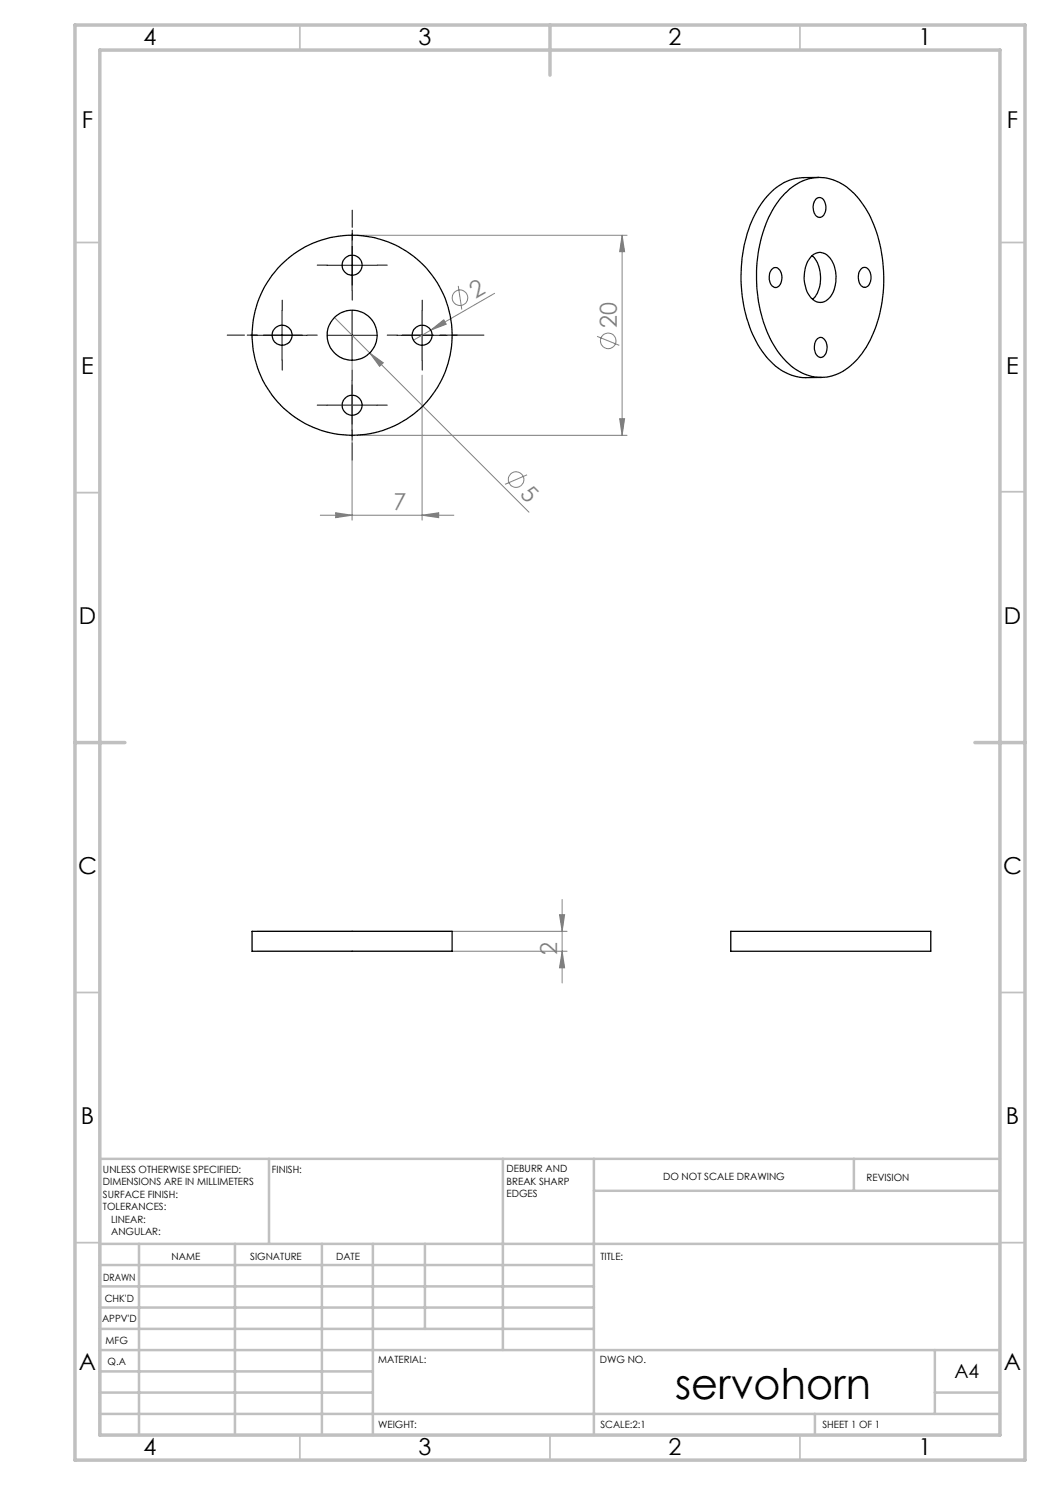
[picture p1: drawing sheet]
<svg xmlns="http://www.w3.org/2000/svg" width="210mm" height="297mm" viewBox="0 0 210 297" stroke-linecap="round" stroke-linejoin="round" font-family="sans-serif">
<g fill="none" stroke="#808080" stroke-width=".2">
<path d="M71.4 47.1h54M91.7 57.2l.7 4.7M98.9 58.7l-16.2 9.3M124.4 47.1v40M124.4 47.1l.5 3.2h-1zM66.9 63.5l7 7.1M70.4 68v36M73.9 70.6l2.8 2-.8 .7zM73.9 70.6l31.9 31.8M84.4 75v29M86.1 66l2.7-2 .5 .8zM119.4 67.3l4.5 1.8"/>
<path d="M71.4 87.1h54M105.4 95l-4.4 1.9M123.9 83.7h1l-.5 3.4zM64.1 103h26.7M67.1 102.5l3.3 .5-3.3 .5zM84.4 103l3.3-.5v1zM112.4 179.9v16.7M51.4 186.3h62M51.4 190.2h62M111.9 182.9h1l-.5 3.4zM112.4 190.2l.5 3.4h-1z"/>
<circle cx="92" cy="59.6" r="1.55"/>
<circle cx="121.6" cy="68.2" r="1.56"/>
<circle cx="103.2" cy="95.9" r="1.56"/>
</g>
<path d="M70.4 57v-15M60.4 67h-15M70.4 77v15" fill="none" stroke="#000" stroke-width=".2" stroke-dasharray="15.2 1.3 1.3 1.3" stroke-dashoffset="7.5"/>
<path d="M80.4 67h16.4" fill="none" stroke="#000" stroke-width=".2" stroke-dasharray="15.2 1.3 1.3 1.3" stroke-dashoffset="9"/>
<g fill="none" stroke="#000" stroke-width=".2" stroke-dasharray="15.2 1.3 1.3 1.3">
<path d="M65.4 53h-2M70.4 48v-2M70.4 58v2M75.4 53h2M51.4 67h-2M56.4 62v-2M56.4 72v2M61.4 67h2M70.4 76v-2M79.4 67h-2M84.4 62v-2M84.4 72v2"/>
<path d="M89.4 67h2M65.4 81h-2M70.4 86v2M75.4 81h2"/>
</g>
<path d="M65.4 53.1h10M70.4 48v10M51.4 67.1h10M56.4 62.1v9.9M65.4 67.1h10M70.4 62.1v9.9M70.4 76.1v9.9M79.4 67.1h10M84.4 62.1v9.9M65.4 81h10" fill="none" stroke="#000" stroke-width=".2"/>
<g fill="none" stroke="#c0c0c0" stroke-width=".35">
<path d="M60 5v5M160 5v5M15 48.5h5M200 48.5h5M15 98.5h5M200 98.4h5M15 198.5h5M200 198.5h5M15 248.5h5M200 248.5h5M60 287v5M110 287v5"/>
<path d="M160 287v5"/>
</g>
<g fill="none" stroke="#c0c0c0" stroke-width=".5">
<path d="M53.8 231.8v17M100.6 231.8v38.2M118.8 231.8v55.2M118.8 238.2h81.2M170.8 231.8v6.4M200 231.8h-180v55.2M20 248.8h180M20 257.3h98.8M20 253h98.8M27.8 248.8v38.2M47 248.8v38.2M64.4 248.8v38.2"/>
<path d="M74.6 248.8v38.2M85 248.8v17M20 265.8h98.8M20 261.5h98.8M20 278.5h54.6M20 274.3h54.6M20 270h180M187 278.5h13M187 270v12.8M20 282.8h180M163 282.8v4.2"/>
</g>
<path d="M15 5h190v287h-190zM20 10h180v277h-180zM110 5v10M15 148.5h10M195 148.5h10" fill="none" stroke="#c0c0c0" stroke-width=".7"/>
<g fill="#808080">
<path d="M86.1 66l2.7-2 .5 .8z"/>
<path d="M73.9 70.6l2.8 2-.8 .7z"/>
<path d="M84.4 103l3.3-.5v1zM67.1 102.5l3.3 .5-3.3 .5z"/>
<path d="M111.9 182.9h1l-.5 3.4zM112.4 190.2l.5 3.4h-1zM124.4 47.1l.5 3.2h-1zM123.9 83.7h1l-.5 3.4z"/>
</g>
<g fill="none" stroke="#000" stroke-width=".25">
<path d="M157 38.7a9.1 9.1 0 0 1 13.8 0 24.5 24.5 0 0 1 5.9 16.3 25.3 25.3 0 0 1-4.7 16.2 9.8 9.8 0 0 1-8.9 4.2 11.7 11.7 0 0 1-8.1-5.9 28.8 28.8 0 0 1-.2-28l1.2-1.7zM163.1 39.9a1.14 1.14 0 0 1 1.3-.3 1.14 1.14 0 0 1 .7 1.1 2.07 2.07 0 0 1-1.2 2.8 1.97 1.97 0 0 1-1.2-2.5zM163.8 35.5h-3.1a11.2 11.2 0 0 0-9 6.1 28.8 28.8 0 0 0-2.3 22.1 17.7 17.7 0 0 0 7.3 10.6 9.1 9.1 0 0 0 4.5 1.2h3.1M154.3 53.9a1.06 1.06 0 0 1 1.2-.3 1.06 1.06 0 0 1 .7 .9 2.38 2.38 0 0 1-.9 3 1.62 1.62 0 0 1-1.5-1.9l.2-1.1zM162.2 51.3a2.49 2.49 0 0 1 4.2 .8 6.8 6.8 0 0 1-.7 7.7 2.39 2.39 0 0 1-3.9-.8 7 7 0 0 1 .4-7.7zM162.4 51.1a6.7 6.7 0 0 1 .8 7.9l-.7 .9M172.2 53.9a1.06 1.06 0 0 1 1.1-.4 1.06 1.06 0 0 1 .7 1 2.28 2.28 0 0 1-.9 3 1.62 1.62 0 0 1-1.4-1.9l.1-1.1zM163.5 67.7a1.17 1.17 0 0 1 1.8 1.1 2.04 2.04 0 0 1-1.2 2.7 2.09 2.09 0 0 1-1.2-2.7zM50.4 186.3h40v3.9h-40zM146.2 186.3h40v3.9h-40z"/>
<circle cx="70.4" cy="53" r="2"/>
<circle cx="56.4" cy="67" r="2.01"/>
<circle cx="70.4" cy="67.1" r="20"/>
<circle cx="70.4" cy="67" r="5"/>
<circle cx="84.4" cy="67" r="2"/>
<circle cx="70.4" cy="81" r="2"/>
</g>
<text font-size="8.5" x="135" y="279.7">servohorn</text>
<g font-size="4.7">
<text x="28.7" y="9">4</text>
<text x="83.7" y="9">3</text>
<text x="133.7" y="9">2</text>
<text x="183.7" y="9">1</text>
<text x="16.4" y="25.5">F</text>
<text x="201.4" y="25.5">F</text>
<text x="16.2" y="74.7">E</text>
<text x="201.2" y="74.7">E</text>
<text x="15.8" y="124.7">D</text>
<text x="200.8" y="124.7">D</text>
<text x="15.6" y="174.7">C</text>
<text x="200.6" y="174.7">C</text>
<text x="16.2" y="224.7">B</text>
<text x="201.2" y="224.7">B</text>
<text x="15.8" y="274">A</text>
<text x="200.8" y="274">A</text>
<text x="28.7" y="291">4</text>
<text x="83.7" y="291">3</text>
<text x="133.7" y="291">2</text>
<text x="183.7" y="291">1</text>
</g>
<g font-size="4.7" fill="#808080">
<text x="95.1" y="59.7" transform="rotate(-30 95.1 59.7)">2</text>
<text x="123.4" y="65.6" transform="rotate(-90 123.4 65.6)">20</text>
<text x="103.8" y="98.9" transform="rotate(45 103.8 98.9)">5</text>
<text x="78.7" y="102">7</text>
<text x="111.4" y="191" transform="rotate(-90 111.4 191)">2</text>
</g>
<text font-size="3.9" x="190.9" y="275.5">A4</text>
<g font-size="2">
<text x="20.6" y="234.6">UNLESS OTHERWISE SPECIFIED:</text>
<text x="20.6" y="237.1">DIMENSIONS ARE IN MILLIMETERS</text>
<text x="20.6" y="239.6">SURFACE FINISH:</text>
<text x="54.4" y="234.6">FINISH:</text>
<text x="101.3" y="234.5">DEBURR AND</text>
<text x="101.3" y="237">BREAK SHARP</text>
<text x="101.3" y="239.5">EDGES</text>
<text x="132.6" y="236">DO NOT SCALE DRAWING</text>
<text x="173.3" y="236.2">REVISION</text>
<text x="20.6" y="242.1">TOLERANCES:</text>
<text x="22.2" y="244.6">LINEAR:</text>
<text x="22.2" y="247.1">ANGULAR:</text>
<text x="34.3" y="252">NAME</text>
<text x="50" y="251.9">SIGNATURE</text>
<text x="67.2" y="251.9">DATE</text>
<text x="120.1" y="251.9">TITLE:</text>
<text x="20.6" y="256.1">DRAWN</text>
<text x="20.9" y="260.3">CHK'D</text>
<text x="20.4" y="264.4">APPV'D</text>
<text x="21.1" y="268.8">MFG</text>
<text x="21.5" y="273">Q.A</text>
<text x="75.6" y="272.5">MATERIAL:</text>
<text x="120" y="272.5">DWG NO.</text>
<text x="75.6" y="285.5">WEIGHT:</text>
<text x="120.1" y="285.6">SCALE:2:1</text>
<text x="164.5" y="285.6">SHEET 1 OF 1</text>
</g>
</svg>
